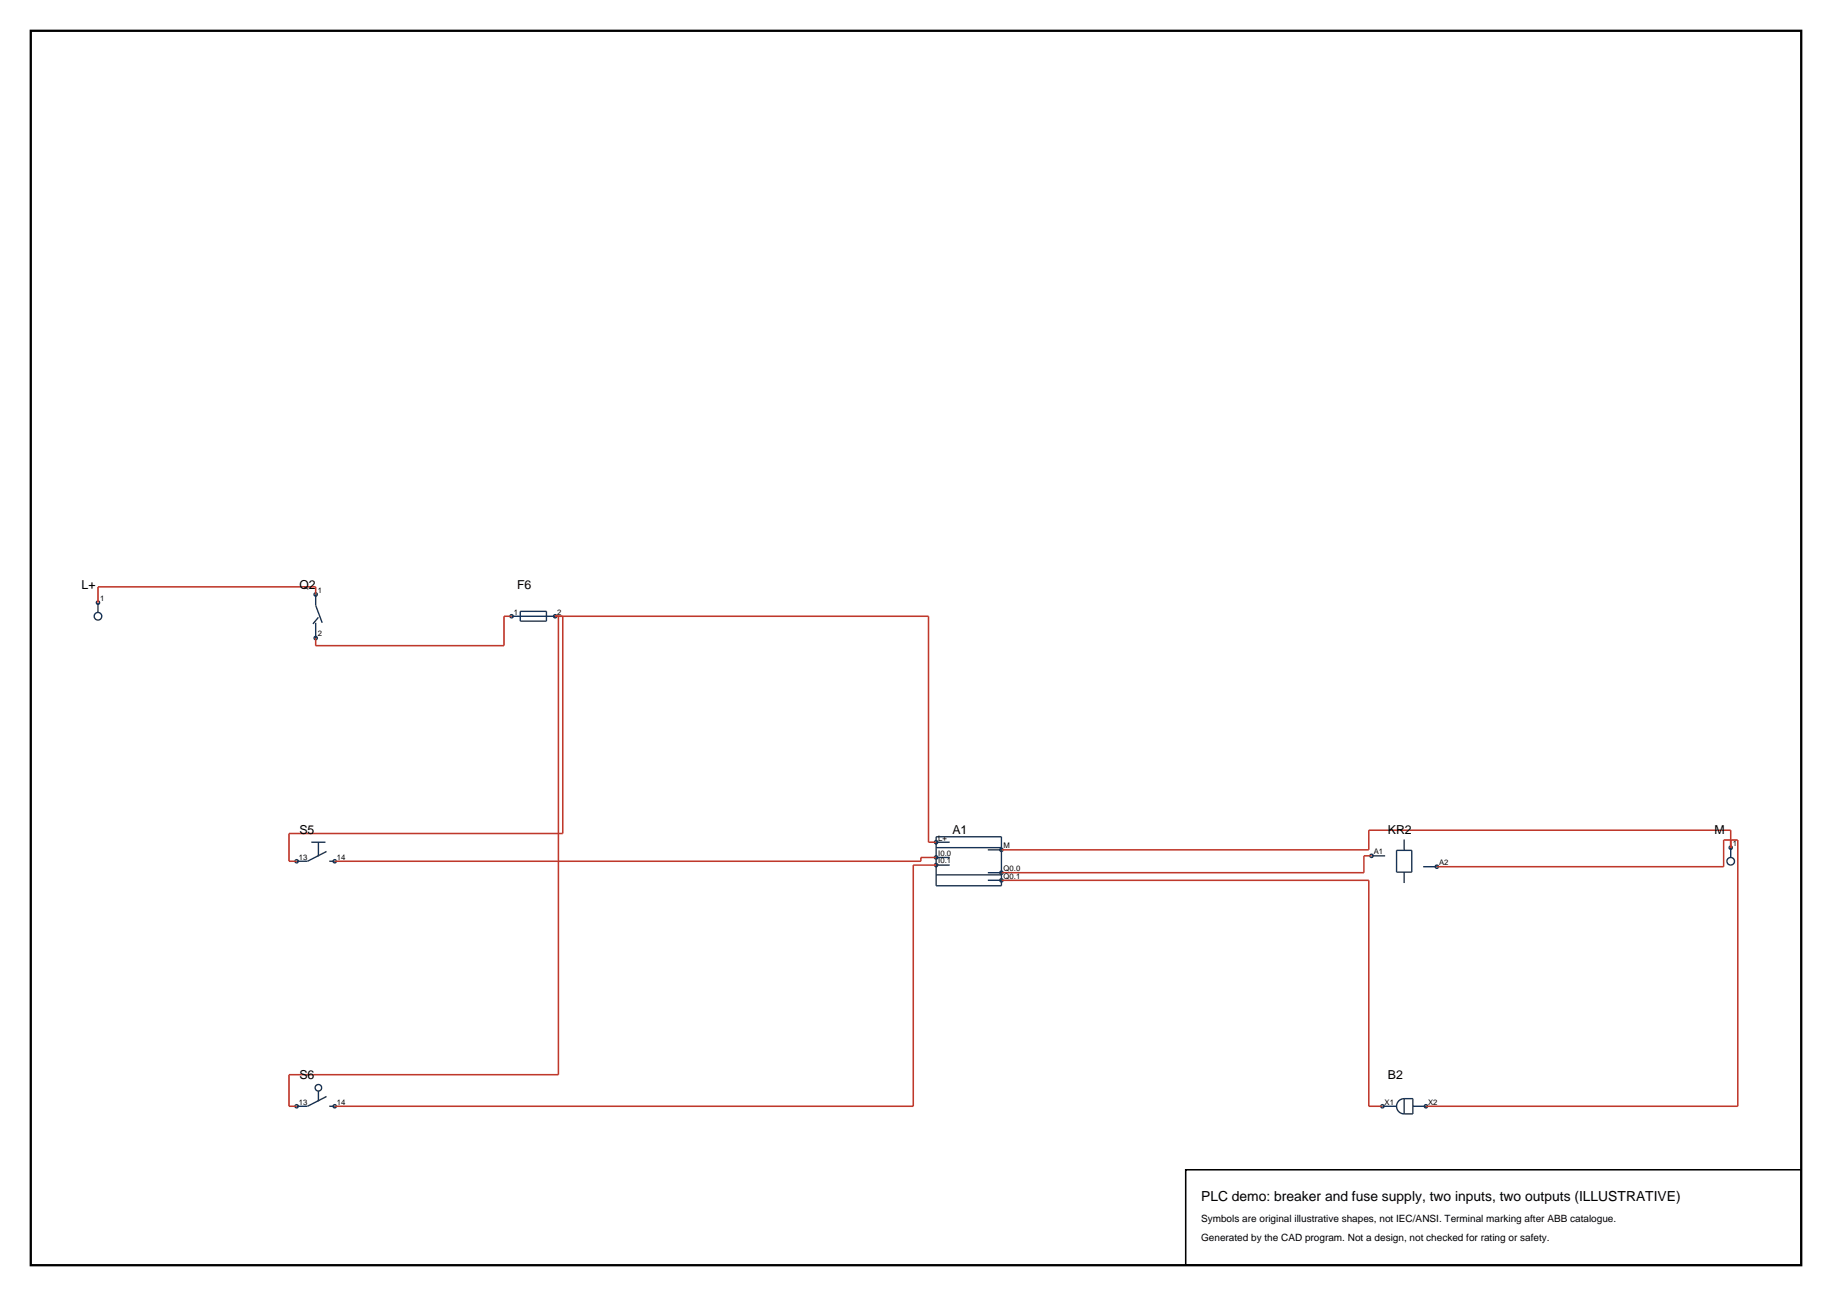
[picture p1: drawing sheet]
<svg xmlns="http://www.w3.org/2000/svg" width="420mm" height="297mm" viewBox="0 0 420 297" stroke-linecap="round" stroke-linejoin="round" font-family="sans-serif">
<path d="M7.1 7.1h405.8v282.8h-405.8z" fill="none" stroke="#000" stroke-width=".53"/>
<g fill="none" stroke="#143359" stroke-width=".32">
<path d="M22.5 138.1v2.3M22.5 138.1h.1M72.4 136.2v2.5l1.5 4M72.4 142.7v3.5M73 141.5l-1.3 1.5M117.3 141.2h10M119.3 140.1h6v2.2h-6zM71.4 193h3.2M73 193v3.3M74.9 195.1l-4.4 2.3h-2.5M75.5 197.4h1.2M214.6 191.8h15v11.2h-15z"/>
<path d="M214.6 194.3h15M214.6 193h3.1M214.6 196.5h3.1M214.6 198.2h3.1M226.5 194.8h3.1M226.5 200h3.1M314.4 196.1h3.1M320.2 194.9h3.5v5h-3.5zM321.9 192.4v2.5M321.9 199.9v2.5M326.3 198.6h3.1M396.8 194.3v2.2"/>
<path d="M214.6 200.5h15M226.5 201.7h3.1M73 250v2.4M74.9 251.3l-4.4 2.2h-2.5M75.5 253.5h1.2M316.9 253.5h3.3M321.9 251.8a1.75 1.75 0 0 0-1.7 1.7 1.75 1.75 0 0 0 1.7 1.8M321.9 251.8v3.5M321.9 251.8h2v3.5h-2M323.9 253.5h3"/>
<circle cx="22.5" cy="138.1" r=".37"/>
<circle cx="72.4" cy="136.2" r=".37"/>
<circle cx="22.5" cy="141.2" r=".87"/>
<circle cx="72.4" cy="146.2" r=".37"/>
<circle cx="117.3" cy="141.2" r=".37"/>
<circle cx="127.3" cy="141.2" r=".37"/>
<circle cx="68" cy="197.4" r=".37"/>
<circle cx="76.7" cy="197.4" r=".37"/>
<circle cx="214.6" cy="196.5" r=".37"/>
<circle cx="214.6" cy="198.2" r=".37"/>
<circle cx="214.6" cy="193" r=".37"/>
<circle cx="229.6" cy="200" r=".37"/>
<circle cx="229.6" cy="194.8" r=".37"/>
<circle cx="314.4" cy="196.1" r=".37"/>
<circle cx="329.4" cy="198.6" r=".37"/>
<circle cx="396.8" cy="194.3" r=".37"/>
<circle cx="396.8" cy="197.4" r=".87"/>
<circle cx="229.6" cy="201.7" r=".37"/>
<circle cx="68" cy="253.5" r=".37"/>
<circle cx="73" cy="249.3" r=".75"/>
<circle cx="76.7" cy="253.5" r=".37"/>
<circle cx="316.9" cy="253.5" r=".37"/>
<circle cx="326.9" cy="253.5" r=".37"/>
</g>
<path d="M72.4 136.2v-1.7h-49.9v3.6M117.3 141.2h-1.8v6.8h-43.1v-1.8M127.3 141.2h85.6v51.8h1.7M128 141.2v105.1h-61.7v7.2h1.7M129 141.2v49.8h-62.7v6.4h1.7M214.6 196.5h-3.5v.9h-134.4M214.6 198.2h-5.2v55.3h-132.7M314.4 196.1h-1.7v3.9h-83.1M329.4 198.6h65.8v-6.1h3.2v61h-71.5M396.8 194.3v-4h-83v4.5h-84.2M229.6 201.7h84.2v51.8h3.1" fill="none" stroke="#bf382b" stroke-width=".35"/>
<path d="M271.8 268.1h141.1v21.8h-141.1z" fill="none" stroke="#000" stroke-width=".35"/>
<text font-size="3.2" x="275.4" y="275.1">PLC demo: breaker and fuse supply, two inputs, two outputs (ILLUSTRATIVE)</text>
<g font-size="2.8">
<text x="18.7" y="135">L+</text>
<text x="68.6" y="135">Q2</text>
<text x="118.5" y="135">F6</text>
<text x="68.6" y="191.1">S5</text>
<text x="218.4" y="191.1">A1</text>
<text x="318.2" y="191.1">KR2</text>
<text x="393" y="191.1">M</text>
<text x="68.6" y="247.3">S6</text>
<text x="318.2" y="247.3">B2</text>
</g>
<g font-size="2.3">
<text x="275.4" y="280.1">Symbols are original illustrative shapes, not IEC/ANSI. Terminal marking after ABB catalogue.</text>
<text x="275.4" y="284.3">Generated by the CAD program. Not a design, not checked for rating or safety.</text>
</g>
<g font-size="1.8">
<text x="23" y="137.7">1</text>
<text x="72.9" y="135.9">1</text>
<text x="117.8" y="140.9">1</text>
<text x="127.8" y="140.9">2</text>
<text x="72.9" y="145.8">2</text>
<text x="68.5" y="197">13</text>
<text x="77.2" y="197">14</text>
<text x="215.1" y="192.6">L+</text>
<text x="215.1" y="196.1">I0.0</text>
<text x="215.1" y="197.9">I0.1</text>
<text x="230.1" y="194.4">M</text>
<text x="314.9" y="195.8">A1</text>
<text x="397.3" y="193.9">1</text>
<text x="230.1" y="199.6">Q0.0</text>
<text x="230.1" y="201.4">Q0.1</text>
<text x="329.9" y="198.2">A2</text>
<text x="68.5" y="253.1">13</text>
<text x="77.2" y="253.1">14</text>
<text x="317.4" y="253.1">X1</text>
<text x="327.4" y="253.1">X2</text>
</g>
</svg>
